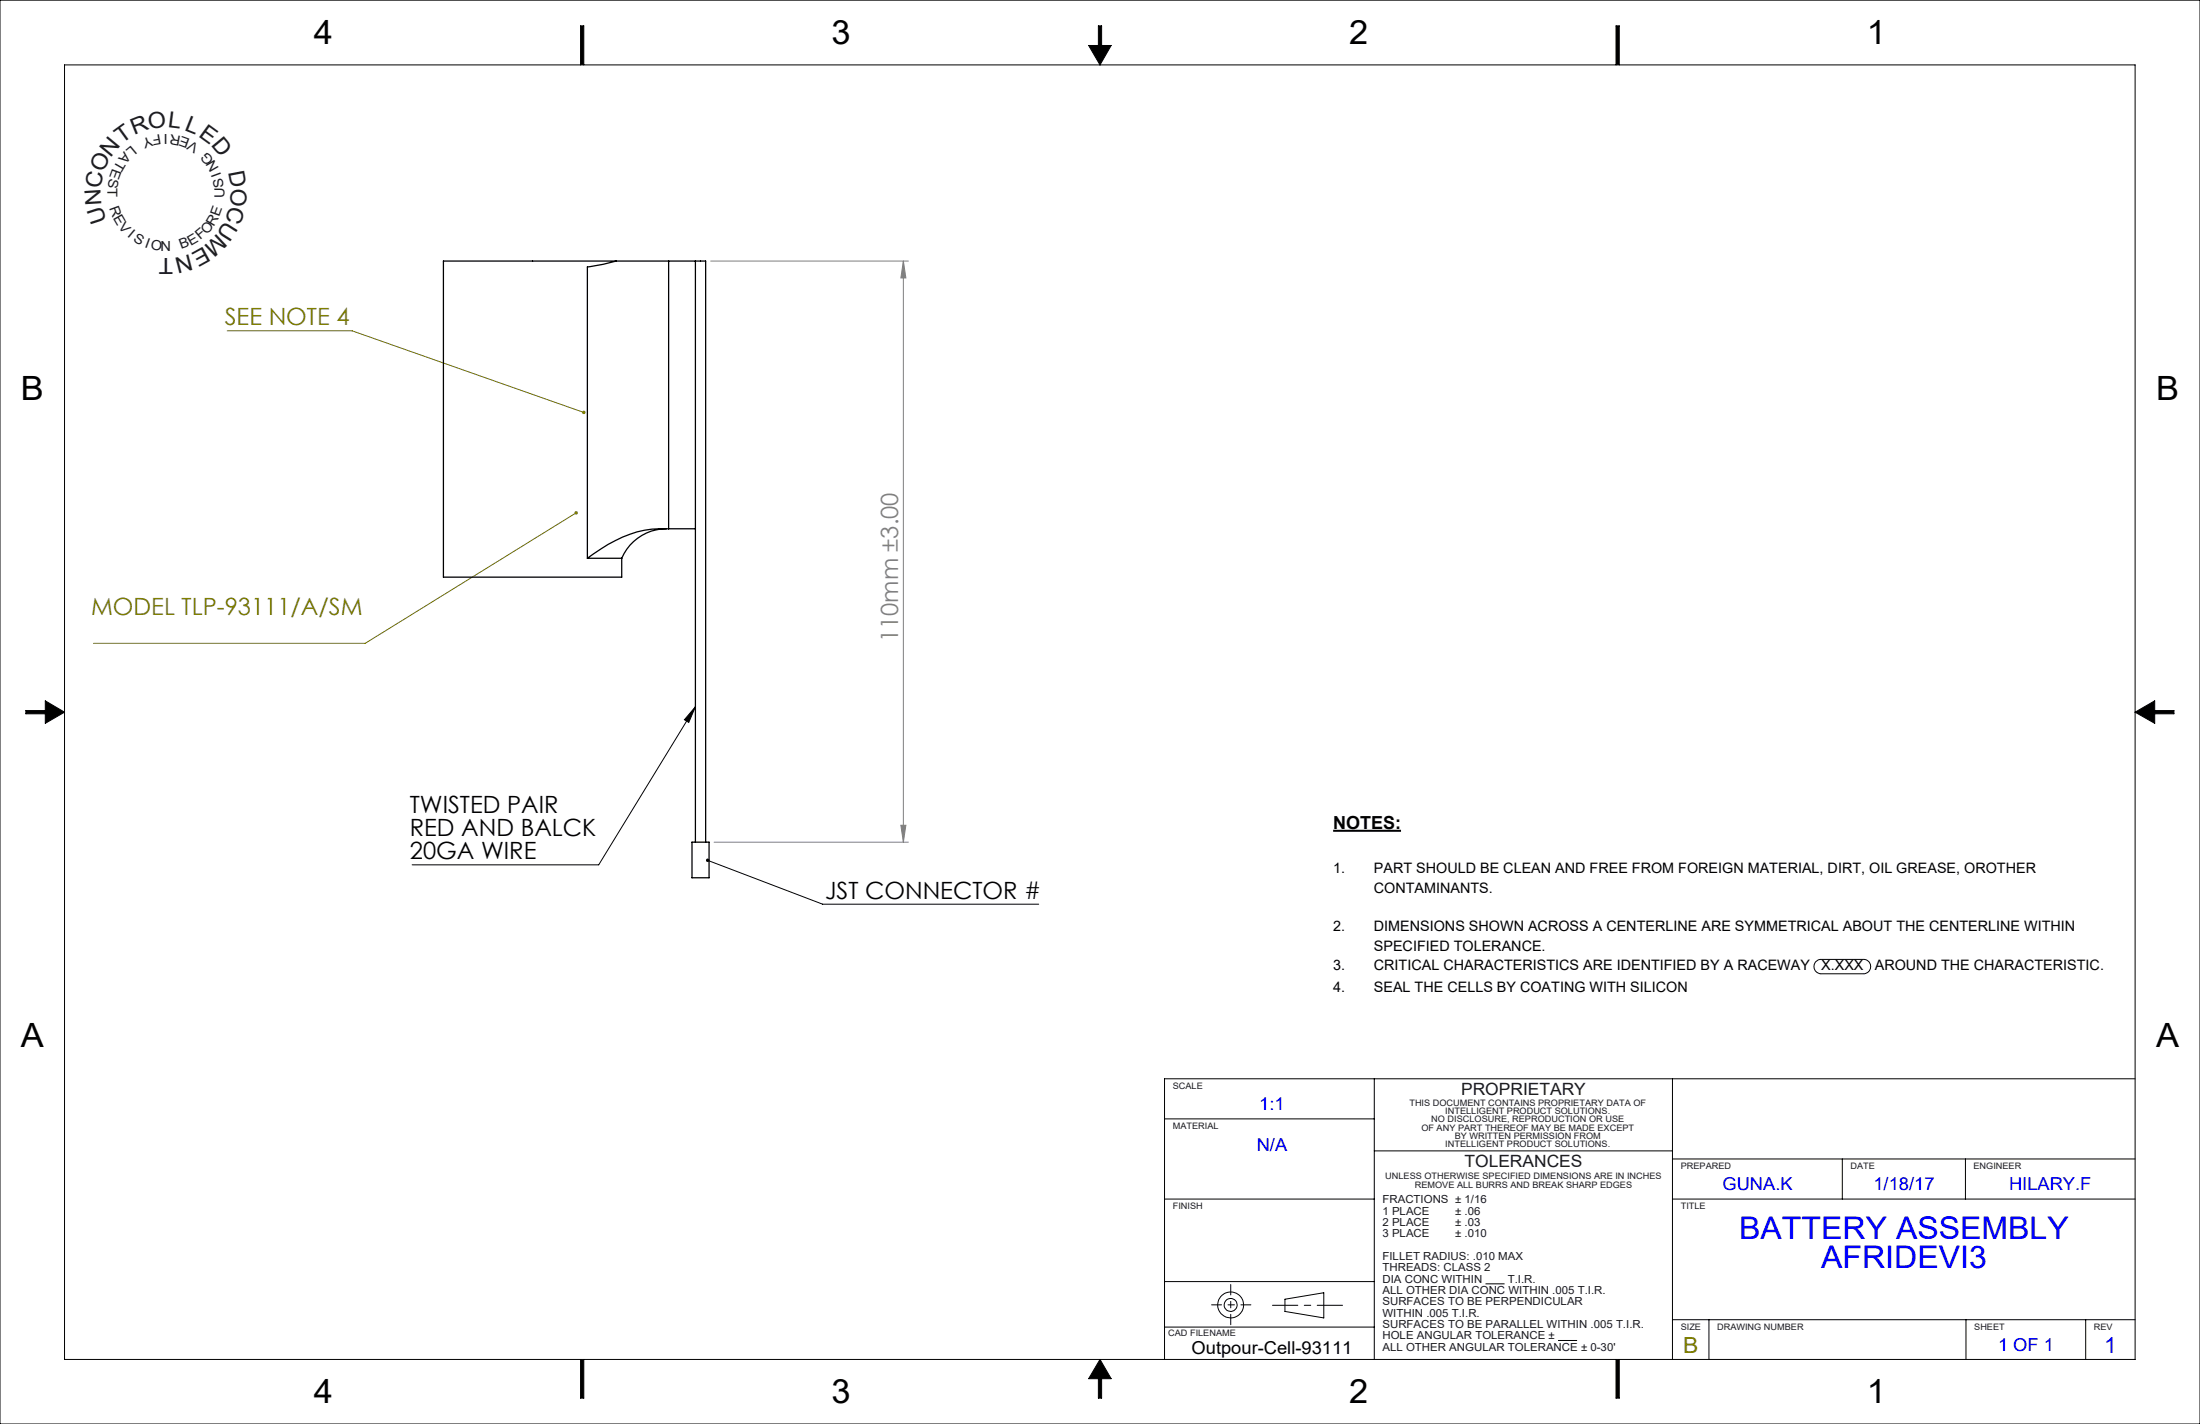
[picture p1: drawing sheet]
<svg xmlns="http://www.w3.org/2000/svg" width="432mm" height="279mm" viewBox="0 0 432 279" stroke-linecap="round" stroke-linejoin="round" font-family="sans-serif">
<g fill="none" stroke="#000" stroke-width=".2">
<path d="M0 0h431.8v279.4h-431.8zM12.7 12.7h406.4v254h-406.4zM113.9 12.7v-7.6h.7v7.6M215.6 5.1h.6v3.8h1.9l-2.2 3.8-2.2-3.8h1.9zM317.2 12.7v-7.6h.6v7.6M5.1 139.4h3.8v-1.9l3.8 2.2-3.8 2.2v-1.8h-3.8zM136.5 138.7l-1.3 3-.9-.5zM136.5 138.7l-19 31h-36.6M419.1 139.7l3.8-2.2v1.9h3.8v.7h-3.8v1.8zM138.9 168.8l22.6 8.6h42.4M356.4 188.7l.9-.5h8.5a1.41 1.41 0 0 1 1.4 1.5 1.41 1.41 0 0 1-1.4 1.4h-8.4a1.44 1.44 0 0 1-1.2-.9 1.44 1.44 0 0 1 .2-1.5zM228.6 219.5h41.1"/>
<path d="M269.7 211.7v55M328.3 211.7v55M419.1 211.7h-190.5v55M228.6 235.3h41.1M269.7 225.8h58.6M328.3 235.3h90.8M328.3 227.4h90.8M361.6 227.4v7.9M385.8 227.4v7.9M228.6 251.5h41.1M252.2 254.9l7.6-1.3v5l-7.6-1.3zM291.6 251.9h3.7"/>
<path d="M328.3 258.9h90.8M335.4 258.9v7.8M385.9 258.9v7.8M409.4 258.9v7.8M113.9 266.7v7.6h.7v-7.6M215.9 266.7l2.2 3.8h-1.9v3.8h-.6v-3.8h-1.9zM228.6 260.4h41.1M305.8 263h3.7M317.2 266.7v7.6h.6v-7.6"/>
<circle cx="241.5" cy="256" r="1.26"/>
<circle cx="241.5" cy="256" r="2.54"/>
</g>
<path d="M237.8 256h7.7" fill="none" stroke="#000" stroke-width=".2" stroke-dasharray="15.2 1.3 1.3 1.3" stroke-dashoffset="13.3"/>
<path d="M241.6 252v7.9" fill="none" stroke="#000" stroke-width=".2" stroke-dasharray="15.2 1.3 1.3 1.3" stroke-dashoffset="13.2"/>
<path d="M249.8 256.1h13.7" fill="none" stroke="#000" stroke-width=".2" stroke-dasharray="15.2 1.3 1.3 1.3" stroke-dashoffset="10.3"/>
<path d="M113.9 5.1v7.6h.7v-7.6zM215.6 5.1v3.8h-1.9l2.2 3.8 2.2-3.8h-1.9v-3.8zM317.2 5.1v7.6h.6v-7.6zM419.1 139.7l3.8 2.2v-1.8h3.8v-.7h-3.8v-1.9zM317.2 266.7v7.6h.6v-7.6zM215.9 266.7l-2.2 3.8h1.9v3.8h.6v-3.8h1.9zM113.9 266.7v7.6h.7v-7.6zM5.1 139.4v.7h3.8v1.8l3.8-2.2-3.8-2.2v1.9z" fill-rule="evenodd" fill="#000"/>
<path d="M261.7 163h13.3" fill="none" stroke="#000" stroke-width=".39"/>
<path d="M139.5 51.2h38.8M177.3 51.2v114M177.3 51.2l.5 3.3h-1zM140.2 165.2h38.1M176.8 161.9h1l-.5 3.3z" fill="none" stroke="#808080" stroke-width=".2"/>
<path d="M44.6 64.9h24.5l45.5 16M113.1 100.6l-41.4 25.6h-53.4" fill="none" stroke="#808000" stroke-width=".2"/>
<path d="M138.6 168.7a.33 .33 0 0 0 .2 .5 .33 .33 0 0 0 .4-.4 .33 .33 0 0 0-.5-.2l-.1 .1 .3 .1zM136.5 138.7l-1.3 3-.9-.5z" fill="#000"/>
<path d="M112.9 100.4a.35 .35 0 0 0-.1 .4 .35 .35 0 0 0 .5 .1 .35 .35 0 0 0 .1-.5l-.3 .2 .3-.2-.2-.1zM114.3 80.7v.1a.35 .35 0 0 0 .1 .4 .35 .35 0 0 0 .5-.2l-.3-.1 .3 .1a.34 .34 0 0 0-.1-.4 .34 .34 0 0 0-.5 .1z" fill="#808000"/>
<path d="M177.3 51.2l.5 3.3h-1zM176.8 161.9h1l-.5 3.3z" fill="#808080"/>
<path d="M120.9 51.2h-33.9v62h35v-3.7M120.9 51.2l-2.5 .7-3.1 .5v57.1M120.9 51.2h10.3M131.2 51.2h5.3M131.2 51.2v52.6M136.5 51.2h2v114M136.5 51.2v114M115.3 109.5h6.7M130.8 103.8a9.5 9.5 0 0 0-8.8 5.7M131.2 103.8a22.5 22.5 0 0 0-14.8 4.9l-1.1 .8M131.2 103.8h5.3M135.8 165.2h3.4v7h-3.4z" fill="none" stroke="#000" stroke-width=".25"/>
<g font-size="6.6">
<text x="61.6" y="8.7">4</text>
<text x="163.2" y="8.7">3</text>
<text x="264.8" y="8.7">2</text>
<text x="366.4" y="8.7">1</text>
<text x="4.1" y="78.5">B</text>
<text x="423.2" y="78.5">B</text>
<text x="4.1" y="205.5">A</text>
<text x="423.2" y="205.5">A</text>
<text x="61.6" y="275.4">4</text>
<text x="163.2" y="275.4">3</text>
<text x="264.8" y="275.4">2</text>
<text x="366.4" y="275.4">1</text>
</g>
<g font-size="6.1" fill="#00f">
<text x="341.4" y="243">BATTERY ASSEMBLY</text>
<text x="357.4" y="248.8">AFRIDEVI3</text>
</g>
<g font-size="4.7" fill="#808000">
<text x="44.1" y="63.8">SEE NOTE 4</text>
<text x="17.9" y="120.7">MODEL TLP-93111/A/SM</text>
</g>
<text font-size="4.7" fill="#808080" x="176.3" y="126" transform="rotate(-90 176.3 126)">110mm ±3.00</text>
<g font-size="4.7">
<text x="80.4" y="159.6">TWISTED PAIR</text>
<text x="80.4" y="164.1">RED AND BALCK</text>
<text x="80.4" y="168.6">20GA WIRE</text>
<text x="162" y="176.4">JST CONNECTOR #</text>
</g>
<g font-size="4.4" fill="#191924">
<text x="23.9" y="28.3" transform="rotate(-36 23.9 28.3)">T</text>
<text x="26.3" y="26.6" transform="rotate(-22 26.3 26.6)">R</text>
<text x="29.2" y="25.4" transform="rotate(-7 29.2 25.4)">O</text>
<text x="32.9" y="25" transform="rotate(7 32.9 25)">L</text>
<text x="36.1" y="25.5" transform="rotate(22 36.1 25.5)">L</text>
<text x="38.8" y="26.6" transform="rotate(36 38.8 26.6)">E</text>
<text x="41.3" y="28.4" transform="rotate(50 41.3 28.4)">D</text>
<text x="20.3" y="34" transform="rotate(-65 20.3 34)">O</text>
<text x="21.7" y="31" transform="rotate(-50 21.7 31)">N</text>
<text x="44.8" y="33.8" transform="rotate(79 44.8 33.8)">D</text>
<text x="19.7" y="37.1" transform="rotate(-79 19.7 37.1)">C</text>
<text x="19.9" y="40.3" transform="rotate(-94 19.9 40.3)">N</text>
<text x="45.2" y="40.2" transform="rotate(108 45.2 40.2)">C</text>
<text x="45.4" y="36.8" transform="rotate(94 45.4 36.8)">O</text>
<text x="20.9" y="43.3" transform="rotate(-108 20.9 43.3)">U</text>
<text x="42.7" y="45.8" transform="rotate(137 42.7 45.8)">M</text>
<text x="44.2" y="43.3" transform="rotate(122 44.2 43.3)">U</text>
<text x="34" y="50.6" transform="rotate(-180 34 50.6)">T</text>
<text x="37.3" y="49.8" transform="rotate(166 37.3 49.8)">N</text>
<text x="40.1" y="48.3" transform="rotate(151 40.1 48.3)">E</text>
</g>
<text font-size="4.4" fill="#f00" x="330.4" y="265.4">B</text>
<text font-size="4.4" fill="#00f" x="413" y="265.4">1</text>
<g font-size="3.5">
<text x="261.7" y="162.6">NOTES:</text>
<text x="233.9" y="265.7">Outpour-Cell-93111</text>
</g>
<g font-size="3.5" fill="#00f">
<text x="247.2" y="217.8">1:1</text>
<text x="246.7" y="225.9">N/A</text>
<text x="338.1" y="233.6">GUNA.K</text>
<text x="367.7" y="233.6">1/18/17</text>
<text x="394.3" y="233.6">HILARY.F</text>
<text x="392.2" y="265.1">1 OF 1</text>
</g>
<g font-size="3.3" fill="#191924">
<text x="286.8" y="214.8">PROPRIETARY</text>
<text x="287.4" y="229">TOLERANCES</text>
</g>
<g font-size="2.8">
<text x="261.7" y="171.3">1.</text>
<text x="269.7" y="171.3">PART SHOULD BE CLEAN AND FREE FROM FOREIGN MATERIAL, DIRT, OIL GREASE, OROTHER</text>
<text x="269.7" y="175.1">CONTAMINANTS.</text>
<text x="261.7" y="182.8">2.</text>
<text x="269.7" y="182.8">DIMENSIONS SHOWN ACROSS A CENTERLINE ARE SYMMETRICAL ABOUT THE CENTERLINE WITHIN</text>
<text x="261.7" y="190.4">3.</text>
<text x="269.7" y="186.6">SPECIFIED TOLERANCE.</text>
<text x="269.7" y="190.4">CRITICAL CHARACTERISTICS ARE IDENTIFIED BY A RACEWAY</text>
<text x="357.5" y="190.4">X.XXX</text>
<text x="368" y="190.4">AROUND THE CHARACTERISTIC.</text>
<text x="261.7" y="194.7">4.</text>
<text x="269.7" y="194.7">SEAL THE CELLS BY COATING WITH SILICON</text>
</g>
<g font-size="2.7" fill="#191924">
<text x="24.4" y="29.7" transform="rotate(130 24.4 29.7)">A</text>
<text x="25.8" y="28.5" transform="rotate(140 25.8 28.5)">L</text>
<text x="29.5" y="26.7" transform="rotate(160 29.5 26.7)">Y</text>
<text x="31.4" y="26.4" transform="rotate(170 31.4 26.4)">F</text>
<text x="33" y="26.3" transform="rotate(-180 33 26.3)">I</text>
<text x="35.6" y="26.7" transform="rotate(-170 35.6 26.7)">R</text>
<text x="37.4" y="27.4" transform="rotate(-160 37.4 27.4)">E</text>
<text x="39.1" y="28.4" transform="rotate(-150 39.1 28.4)">V</text>
<text x="21.4" y="34.9" transform="rotate(100 21.4 34.9)">S</text>
<text x="22.1" y="33" transform="rotate(110 22.1 33)">E</text>
<text x="23.1" y="31.3" transform="rotate(120 23.1 31.3)">T</text>
<text x="42.1" y="31.3" transform="rotate(-130 42.1 31.3)">G</text>
<text x="43" y="33" transform="rotate(-120 43 33)">N</text>
<text x="43.5" y="34.3" transform="rotate(-110 43.5 34.3)">I</text>
<text x="21.1" y="36.9" transform="rotate(90 21.1 36.9)">T</text>
<text x="21.4" y="40.8" transform="rotate(70 21.4 40.8)">R</text>
<text x="44" y="36.8" transform="rotate(-100 44 36.8)">S</text>
<text x="44" y="38.9" transform="rotate(-90 44 38.9)">U</text>
<text x="22.1" y="42.7" transform="rotate(60 22.1 42.7)">E</text>
<text x="23.2" y="44.5" transform="rotate(50 23.2 44.5)">V</text>
<text x="24.9" y="46.4" transform="rotate(40 24.9 46.4)">I</text>
<text x="26" y="47.3" transform="rotate(30 26 47.3)">S</text>
<text x="39.3" y="47.2" transform="rotate(-40 39.3 47.2)">F</text>
<text x="40.6" y="46.1" transform="rotate(-50 40.6 46.1)">O</text>
<text x="42" y="44.5" transform="rotate(-60 42 44.5)">R</text>
<text x="43" y="42.6" transform="rotate(-70 43 42.6)">E</text>
<text x="28.3" y="48.5" transform="rotate(20 28.3 48.5)">I</text>
<text x="29.5" y="48.9" transform="rotate(10 29.5 48.9)">O</text>
<text x="31.5" y="49.3">N</text>
<text x="35.6" y="48.9" transform="rotate(-20 35.6 48.9)">B</text>
<text x="37.5" y="48.2" transform="rotate(-30 37.5 48.2)">E</text>
</g>
<g font-size="2.2" fill="#191924">
<text x="271.3" y="236.1">FRACTIONS ± 1/16</text>
<text x="271.3" y="238.3">1 PLACE</text>
<text x="285.6" y="238.3">± .06</text>
<text x="271.3" y="240.5">2 PLACE</text>
<text x="271.3" y="242.8">3 PLACE</text>
<text x="285.6" y="240.5">± .03</text>
<text x="285.6" y="242.8">± .010</text>
<text x="271.3" y="247.2">FILLET RADIUS: .010 MAX</text>
<text x="271.3" y="249.4">THREADS: CLASS 2</text>
<text x="271.3" y="251.7">DIA CONC WITHIN</text>
<text x="295.9" y="251.7">T.I.R.</text>
<text x="271.3" y="253.9">ALL OTHER DIA CONC WITHIN .005 T.I.R.</text>
<text x="271.3" y="256.1">SURFACES TO BE PERPENDICULAR</text>
<text x="271.3" y="258.3">WITHIN .005 T.I.R.</text>
<text x="271.3" y="260.5">SURFACES TO BE PARALLEL WITHIN .005 T.I.R.</text>
<text x="271.3" y="262.8">HOLE ANGULAR TOLERANCE ±</text>
<text x="271.3" y="265">ALL OTHER ANGULAR TOLERANCE ± 0-30'</text>
</g>
<g font-size="1.7" fill="#191924">
<text x="230.2" y="213.7">SCALE</text>
<text x="230.2" y="221.6">MATERIAL</text>
<text x="276.6" y="216.9">THIS DOCUMENT CONTAINS PROPRIETARY DATA OF</text>
<text x="279" y="221.8">OF ANY PART THEREOF MAY BE MADE EXCEPT</text>
<text x="280.9" y="220.2">NO DISCLOSURE, REPRODUCTION OR USE</text>
<text x="283.7" y="218.6">INTELLIGENT PRODUCT SOLUTIONS.</text>
<text x="283.7" y="225.1">INTELLIGENT PRODUCT SOLUTIONS.</text>
<text x="285.5" y="223.5">BY WRITTEN PERMISSION FROM</text>
<text x="271.9" y="231.4">UNLESS OTHERWISE SPECIFIED DIMENSIONS ARE IN INCHES</text>
<text x="277.7" y="233">REMOVE ALL BURRS AND BREAK SHARP EDGES</text>
<text x="329.9" y="229.4">PREPARED</text>
<text x="363.2" y="229.4">DATE</text>
<text x="387.4" y="229.4">ENGINEER</text>
<text x="230.2" y="237.3">FINISH</text>
<text x="329.9" y="237.3">TITLE</text>
<text x="229.3" y="262.1">CAD FILENAME</text>
<text x="329.9" y="261">SIZE</text>
<text x="337" y="261">DRAWING NUMBER</text>
<text x="387.5" y="261">SHEET</text>
<text x="411" y="261">REV</text>
</g>
</svg>
